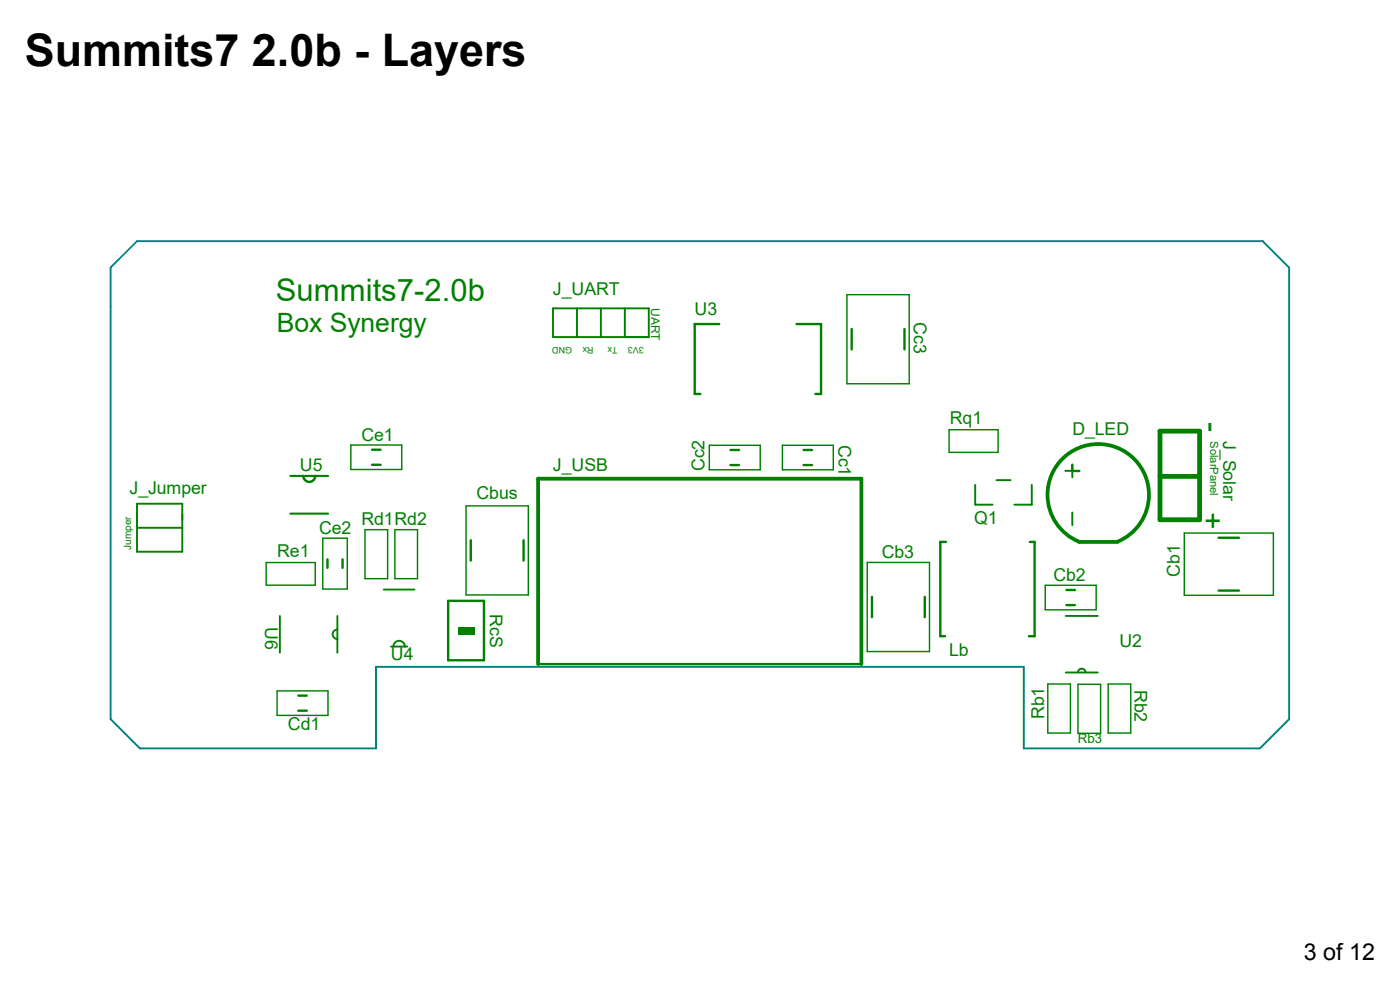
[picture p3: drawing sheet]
<svg xmlns="http://www.w3.org/2000/svg" width="297mm" height="210mm" viewBox="0 0 297 210" stroke-linecap="round" stroke-linejoin="round" font-family="sans-serif">
<path d="M23.5 56.8l5.6-5.6h238.8l5.6 5.6v95.8l-6.2 6.2h-50.1v-17.3h-137.4v17.3h-50.1l-6.2-6.2z" fill="none" stroke="#008080" stroke-width=".4"/>
<path d="M97.1 133h3.6v1.6h-3.6z" fill-rule="evenodd" fill="#008000"/>
<g fill="none" stroke="#008000" stroke-width=".41">
<path d="M117.3 65.4h20.3v6.1h-20.3zM122.4 65.4v6.1M127.5 65.4v6.1M132.6 65.4v6.1M226 99.9h3M227.5 98.6v2.7M227.5 100h1.5M29.1 106.9h9.6v10.1h-9.6zM29.1 112h9.6M206.9 102.9v4.2h3.7M211.4 101.9h3M218.9 102.9v4.2h-3.7"/>
<path d="M227.5 108.7v2.7M81.4 125.1h6.5M82.9 137.2h3.5M83.5 137.2a1.22 1.22 0 0 1 1.2-1.3 1.22 1.22 0 0 1 1.2 1.3M226.1 130.7h6.8M226.1 142.7h6.8M228.7 142.7a.81 .81 0 0 1 .8-.9 .81 .81 0 0 1 .8 .9"/>
</g>
<g fill="none" stroke="#008000" stroke-width=".3">
<path d="M179.7 62.5h13.2v18.9h-13.2zM74.4 94.4h10.8v5.2h-10.8zM150.5 94.5h10.8v5.2h-10.8zM166 94.5h10.8v5.2h-10.8zM201.3 91.2h10.4v4.8h-10.4zM56.5 119.3h10.4v4.8h-10.4zM68.5 114.2h5.2v10.8h-5.2zM77.4 112.4h4.8v10.4h-4.8zM83.8 112.4h4.8v10.4h-4.8zM98.9 107.3h13.2v18.9h-13.2zM184 119.3h13.2v18.9h-13.2zM251.2 113.1h18.9v13.2h-18.9z"/>
<path d="M221.7 124.2h10.9v5.2h-10.9zM58.8 146.6h10.8v5.2h-10.8zM222.3 145.1h4.8v10.4h-4.8zM228.7 145.2h4.8v10.4h-4.8zM235.1 145.1h4.8v10.4h-4.8z"/>
</g>
<g fill="none" stroke="#008000" stroke-width=".51">
<path d="M152.6 68.7h-5.2v14.9h1.2M169 68.7h5.2v14.9h-1.2M180.7 69.8v4.3M191.9 69.8v4.3M78.9 98.6h1.8M78.9 95.4h1.8M155 98.7h1.8M155 95.5h1.8M170.5 98.7h1.8M170.5 95.5h1.8M69.5 118.7v1.8M72.7 118.7v1.8"/>
<path d="M99.9 114.6v4.3M111.1 114.6v4.3M200.7 115h-1.2v20h1M218.5 115h1v20h-1.2M258.5 114.1h4.4M95.1 127.5h7.6v12.6h-7.6zM185 126.6v4.3M196.2 126.6v4.3M226.3 128.4h1.7M226.3 125.2h1.7M258.5 125.3h4.4M63.3 150.8h1.8"/>
<path d="M63.3 147.6h1.8M114.2 140.9h68.5"/>
</g>
<path d="M29.1 110.2v1.8" fill="none" stroke="#008000" stroke-width=".32"/>
<path d="M59.4 130.7v7.8M71.6 133.6a1.01 1.01 0 0 0-1 1 1.01 1.01 0 0 0 1 1M71.6 130.7v7.8" fill="none" stroke="#008000" stroke-width=".4"/>
<path d="M246.1 91.5h8.4v18.8h-8.4zM246.1 101.1h8.4" fill="none" stroke="#008000" stroke-width="1"/>
<path d="M229 115h8.1M237.1 114.9a10.8 10.8 0 0 0 4.4-16.5 10.8 10.8 0 0 0-17.1 .1 10.8 10.8 0 0 0 4.6 16.4v.1M114.2 140.9v-39.3h68.5v39.3" fill="none" stroke="#008000" stroke-width=".8"/>
<path d="M61.6 109h8M61.6 101h8" fill="none" stroke="#008000" stroke-width=".44"/>
<path d="M66.9 101a1.27 1.27 0 0 1-1.3 1.2 1.27 1.27 0 0 1-1.3-1.2" fill="none" stroke="#008000" stroke-width=".52"/>
<text font-size="9.5" x="5.3" y="13.9">Summits7 2.0b - Layers</text>
<text font-size="6.6" fill="#008000" x="58.5" y="63.9">Summits7-2.0b</text>
<g font-size="6.4" fill="#008000">
<text x="255.1" y="89.6" transform="rotate(90 255.1 89.6)">-</text>
<text x="255.1" y="108.7" transform="rotate(90 255.1 108.7)">+</text>
</g>
<text font-size="5.6" fill="#008000" x="58.7" y="70.5">Box Synergy</text>
<text font-size="4.9" x="276.6" y="203.7">3 of 12</text>
<g font-size="3.8" fill="#008000">
<text x="117.3" y="62.5">J_UART</text>
<text x="147.4" y="66.8">U3</text>
<text x="193.9" y="68.3" transform="rotate(90 193.9 68.3)">Cc3</text>
<text x="201.5" y="90">Rq1</text>
<text x="76.7" y="93.6">Ce1</text>
<text x="177.9" y="94.4" transform="rotate(90 177.9 94.4)">Cc1</text>
<text x="227.5" y="92.4">D_LED</text>
<text x="259.5" y="93.6" transform="rotate(90 259.5 93.6)">J_Solar</text>
<text x="63.6" y="99.8">U5</text>
<text x="117.3" y="99.8">J_USB</text>
<text x="149.5" y="99.9" transform="rotate(-90 149.5 99.9)">Cc2</text>
<text x="27.5" y="104.8">J_Jumper</text>
<text x="101.1" y="106">Cbus</text>
<text x="67.7" y="113.2">Ce2</text>
<text x="76.7" y="111.4">Rd1Rd2</text>
<text x="206.7" y="111.2">Q1</text>
<text x="58.8" y="118.2">Re1</text>
<text x="187.1" y="118.4">Cb3</text>
<text x="223.5" y="123.1">Cb2</text>
<text x="250.3" y="122.3" transform="rotate(-90 250.3 122.3)">Cb1</text>
<text x="103.9" y="130.3" transform="rotate(90 103.9 130.3)">RcS</text>
<text x="56.3" y="133" transform="rotate(90 56.3 133)">U6</text>
<text x="237.5" y="137.2">U2</text>
<text x="82.9" y="140.1">U4</text>
<text x="201.3" y="139.1">Lb</text>
<text x="240.7" y="146.3" transform="rotate(90 240.7 146.3)">Rb2</text>
<text x="61.1" y="154.8">Cd1</text>
<text x="221.5" y="152.6" transform="rotate(-90 221.5 152.6)">Rb1</text>
</g>
<text font-size="2.8" fill="#008000" x="228.7" y="157.6">Rb3</text>
<text font-size="2.5" fill="#008000" x="138.1" y="65.4" transform="rotate(90 138.1 65.4)">UART</text>
<text font-size="2.4" fill="#008000" x="256.7" y="93.6" transform="rotate(90 256.7 93.6)">SolarPanel</text>
<text font-size="2.1" fill="#008000" x="27.9" y="116.7" transform="rotate(-90 27.9 116.7)">Jumper</text>
<g font-size="1.9" fill="#008000">
<text x="121.4" y="73.6" transform="rotate(-180 121.4 73.6)">GND</text>
<text x="125.9" y="73.6" transform="rotate(-180 125.9 73.6)">Rx</text>
<text x="131" y="73.6" transform="rotate(-180 131 73.6)">Tx</text>
<text x="136.6" y="73.6" transform="rotate(-180 136.6 73.6)">3V3</text>
</g>
</svg>
